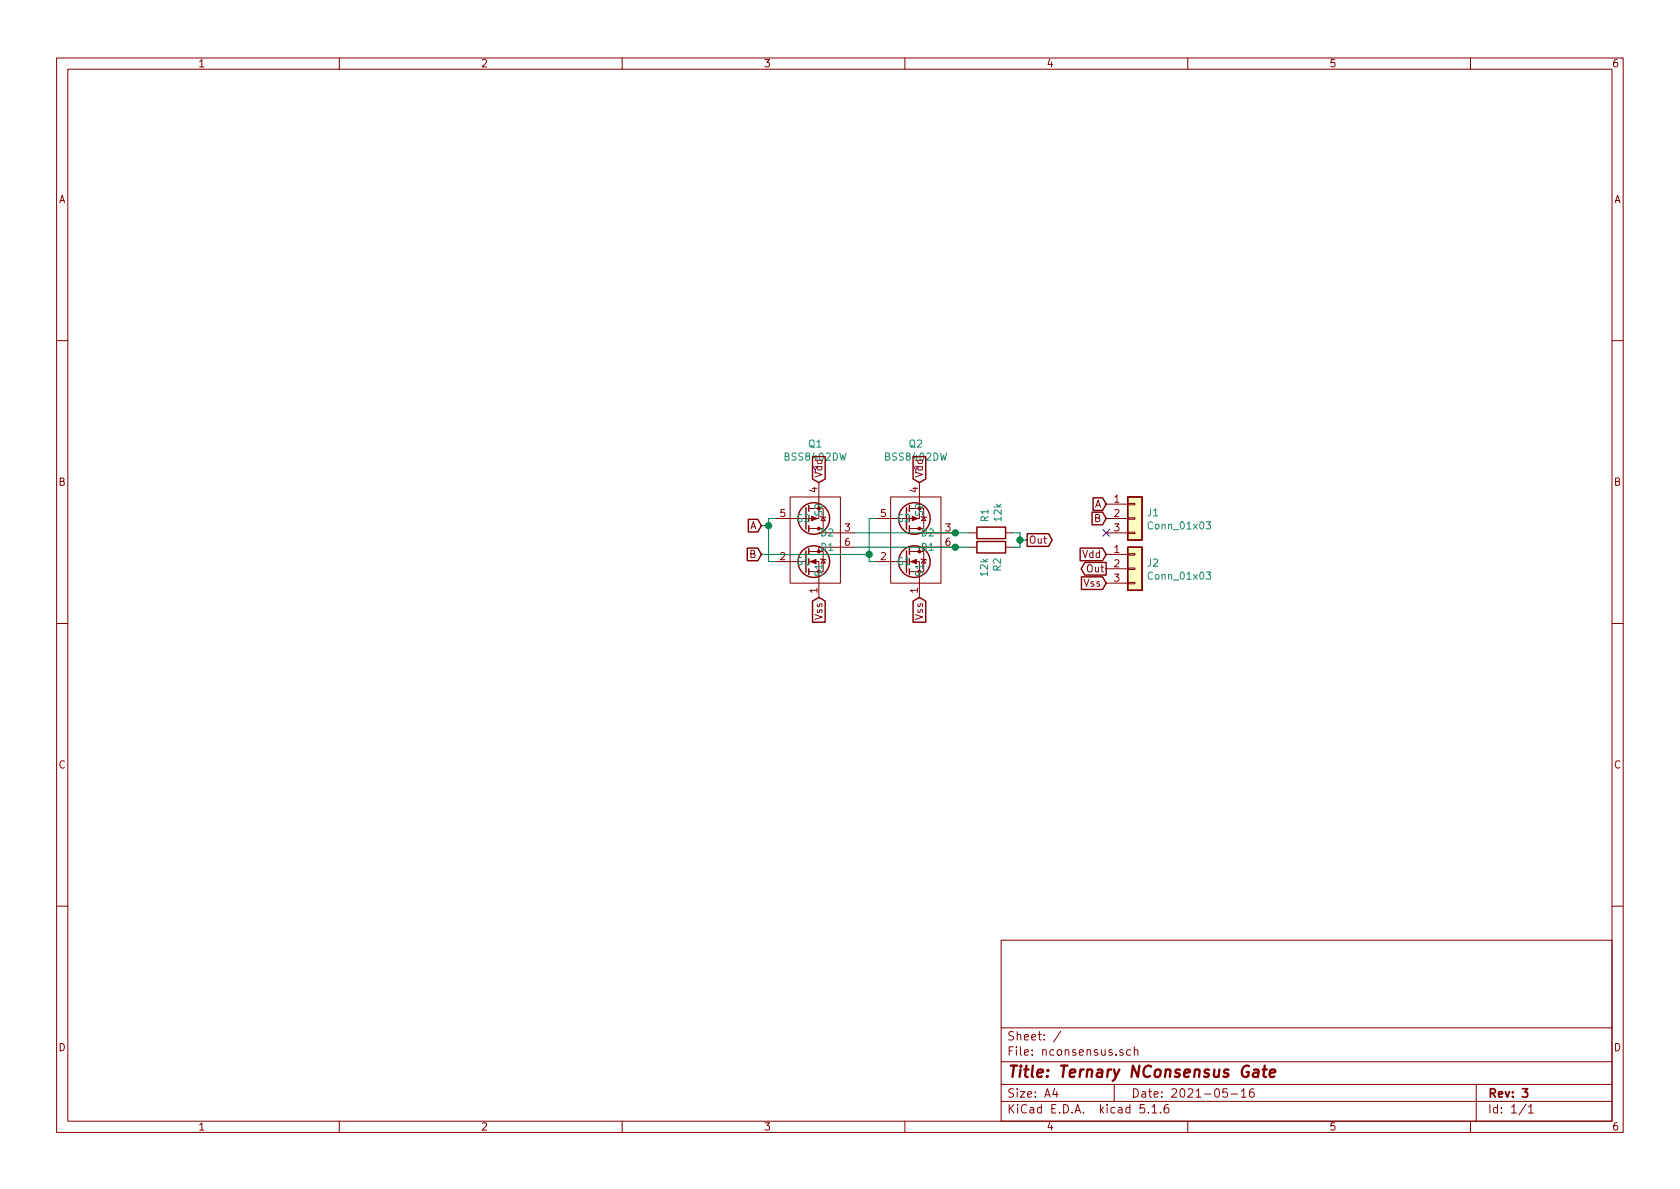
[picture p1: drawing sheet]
<svg xmlns="http://www.w3.org/2000/svg" width="297mm" height="210mm" viewBox="0 0 297 210" stroke-linecap="round" stroke-linejoin="round" font-family="sans-serif">
<g fill="none" stroke="#840000" stroke-width=".18">
<path d="M10 10.3h277v189.9h-277zM12 12.2h273v186.1h-273zM60 10.3v1.9M110 10.3v1.9M160 10.3v1.9M210 10.3v1.9M260 10.3v1.9M10 60.2h2M285 60.2h2M137.2 91.7h5.3M137.2 99.3h5.3M139.7 87.9h8.9v15.2h-8.9z"/>
<path d="M143 99.3h1.8v6.4M143 97.5h2.5v3.6h-2.5M143 89.9h2.5v3.6h-2.5M144.8 85.3v6.4h-2.6M144.8 94.2h6.3M145 98.8l.2 .1h.7l.1 .2M145.5 98.9l.4 .7h-.7zM145.5 91.4l.4 .7h-.7zM151.1 96.8h-6.3v.7M154.9 91.7h5.4M154.9 99.3h5.4M157.5 87.9h8.9v15.2h-8.9z"/>
<path d="M160.8 99.3h1.8v6.4M160.8 97.5h2.5v3.6h-2.5M160.8 89.9h2.5v3.6h-2.5M162.6 85.3v6.4h-2.6M162.6 94.2h6.3M162.8 98.8l.1 .1h.8l.1 .2M163.3 98.9l.4 .7h-.8zM163.3 91.4l.4 .7h-.8zM168.9 96.8h-6.3v.7M171.4 94.2h1.3M171.4 96.8h1.3M177.8 94.2h1.3"/>
<path d="M177.8 96.8h1.3M195.6 89.1h3.8M195.6 91.7h3.8M195.6 94.2h3.8M195.6 98h3.8M199.4 94.1h1.3v.3h-1.3zM199.4 89h1.3v.3h-1.3zM199.4 91.6h1.3v.2h-1.3zM199.4 97.9h1.3v.3h-1.3zM10 110.3h2M195.6 100.6h3.8M195.6 103.1h3.8"/>
<path d="M199.4 103h1.3v.2h-1.3zM199.4 100.5h1.3v.2h-1.3zM285 110.3h2M10 160.2h2M177 166.3h108v32h-108zM285 160.2h2M60 198.3v1.9M110 198.3v1.9M160 198.3v1.9M177 194.8h108M177 191.8h108M177 187.8h108"/>
<path d="M177 181.8h108M186.5 192.5l-.4 1h1M186.8 193v1M187.6 182.3l-1.3 2M197 191.8v3M198.6 185.7a.37 .37 0 0 0-.6 .1v.2l.6 .2v.1l-.2 .3-.4-.1M199.9 185.7l-.4-.1-.3 .3 .1 .6 .2 .1 .4-.1M200.6 185.7a.37 .37 0 0 1 .6 .1v.8M200.6 185.1v1.5M202.3 195.3h-.7l-.1 .7 .3-.1 .5 .1 .1 .2-.1 .5-.2 .1-.6-.1M203 196.7v.1M203.7 195.8l.4-.5v1.5"/>
<path d="M203.7 196.8h.8M205.2 196.7v.1M206.6 195.3a.62 .62 0 0 0-.8 .7l.1 .7 .2 .1 .5-.1 .1-.5-.1-.2-.5-.1-.3 .3M210 198.3v1.9M217 192.5h-.7l-.1 .7 .2-.1 .5 .1 .1 .2v.5l-.2 .1-.6-.1M217.7 193.5h1.1M219.5 193l.4-.5v1.5M219.5 194h.8M221.6 192.5a.59 .59 0 0 0-.7 .7l.1 .7 .2 .1 .5-.1 .1-.5-.2-.2-.4-.1-.3 .3M260 198.3v1.9M261 191.8v6.5M269.8 195.2l-1.2 2"/>
<path d="M270.3 195.8l.4-.5v1.5M270.3 196.8h.8"/>
</g>
<path d="M269.2 192.5h.9l-.5 .6 .4 .1v.7l-.2 .1-.6-.1" fill="none" stroke="#840000" stroke-width=".3"/>
<path d="M221.7 189.2h.8l.1 .2-.2 1M222.5 189.6l-.7 .1a.4 .4 0 0 0-.3 .3 .4 .4 0 0 0 .2 .4l.7-.1M223.2 189.1h.8M223.6 188.4l-.2 1.8 .1 .1 .4 .1M224.5 189.8l1-.2-.1-.4h-.7l-.2 1 .2 .2 .6-.1" fill="none" stroke="#840000" stroke-width=".41"/>
<g fill="#ffffc2" stroke="#ffffc2" stroke-width=".18">
<path d="M199.4 87.9h2.5v7.6h-2.5z"/>
<path d="M199.4 96.8h2.5v7.6h-2.5z"/>
</g>
<g fill="none" stroke="#840000" stroke-width=".25">
<path d="M132.1 96.9h1.9l.6 1.1-.6 1.2h-1.9zM132.3 91.8h1.7l.6 1.2-.6 1.1h-1.7zM142.5 89.8v3.8M142.5 97.4v3.8M143 89.4v1M143 93v1M143 97v1M143.7 80.7h2.2v4l-1.1 .6-1.1-.6zM160.3 89.8v3.8M160.3 97.4v3.8M160.8 89.4v1M160.8 93v1"/>
<path d="M160.8 97v1M161.4 80.7h2.3v4l-1.1 .6-1.2-.6zM172.7 95.8h5.1v2h-5.1zM172.7 93.2h5.1v2h-5.1zM181.6 94.4h3.8l.6 1.1-.6 1.1h-3.8zM191 96.9h3.9l.7 1.1-.7 1.2h-3.9zM191.8 99.5h3.8v2.2h-3.8l-.6-1.1zM193.1 90.6h1.8l.7 1.1-.7 1.1h-1.8zM193.3 88h1.6l.7 1.1-.7 1.2h-1.6zM199.4 87.9h2.5v7.6h-2.5zM199.4 96.8h2.5v7.6h-2.5zM143 100.6v1"/>
<path d="M143.7 106.3l1.1-.6 1.1 .6v3.7h-2.2zM160.8 100.6v1M161.4 106.3l1.2-.6 1.1 .6v3.7h-2.3zM191.2 102h3.7l.7 1.1-.7 1.1h-3.7z"/>
<circle cx="143.9" cy="99.3" r="2.79"/>
<circle cx="143.9" cy="91.7" r="2.79"/>
<circle cx="161.7" cy="91.7" r="2.79"/>
<circle cx="161.7" cy="99.3" r="2.79"/>
</g>
<path d="M213.3 92.3h.7l-.4 .5 .4 .1-.1 .6h-.4l-.2-.1M213.3 101.2h.7l-.4 .4 .4 .2-.1 .6h-.4l-.2-.1" fill="none" stroke="#008484" stroke-width=".18"/>
<g fill="#840000" stroke="#840000" stroke-width=".18">
<path d="M143.3 99.3l1-.4v.8z"/>
<path d="M143.5 91.3l1 .4-1 .4z"/>
<path d="M161 99.3l1.1-.4v.8z"/>
<path d="M161.3 91.3l1 .4-1 .4z"/>
<circle cx="144.8" cy="97.5" r=".25"/>
<circle cx="144.8" cy="93.5" r=".25"/>
<circle cx="162.6" cy="97.5" r=".25"/>
<circle cx="162.6" cy="93.5" r=".25"/>
</g>
<path d="M134.6 98h19.1M134.6 93h1.3M137.2 91.7h-1.3v7.6h1.3M151.1 96.8h20.3M151.1 94.2h20.3M154.9 91.7h-1.2v7.6h1.2M179.1 94.2h1.2v2.6h-1.2M180.3 95.5h1.3" fill="none" stroke="#008400" stroke-width=".18"/>
<g fill="#008400" stroke="#008400" stroke-width=".25">
<circle cx="153.7" cy="98" r=".51"/>
<circle cx="180.3" cy="95.5" r=".51"/>
<circle cx="135.9" cy="93" r=".51"/>
<circle cx="168.9" cy="96.8" r=".51"/>
<circle cx="168.9" cy="94.2" r=".51"/>
</g>
<path d="M195 93.6l1.2 1.2M196.2 93.6l-1.2 1.2" fill="none" stroke="#000084" stroke-width=".18"/>
<text font-size="2.8" fill="#840000" x="178" y="190.5">Title: Ternary NConsensus Gate</text>
<g font-size="2.1" fill="#840000">
<text x="178" y="184">Sheet: /</text>
<text x="178" y="186.7">File: nconsensus.sch</text>
<text x="178" y="196.9">KiCad E.D.A. kicad 5.1.6</text>
<text x="178" y="194.1">Size: A4</text>
<text x="200" y="194.1">Date: 2021-05-16</text>
<text x="263" y="194.1">Rev: 3</text>
<text x="263" y="196.9">Id: 1/1</text>
</g>
<g font-size="1.8" fill="#840000">
<text x="35" y="11.9">1</text>
<text x="85" y="11.9">2</text>
<text x="135" y="11.9">3</text>
<text x="185" y="11.9">4</text>
<text x="235" y="11.9">5</text>
<text x="285" y="11.9">6</text>
<text x="10.4" y="35.9">A</text>
<text x="285.4" y="35.9">A</text>
<text x="10.4" y="85.9">B</text>
<text x="144.5" y="87.1" transform="rotate(-90 144.5 87.1)">4</text>
<text x="145.4" y="84.6" transform="rotate(-90 145.4 84.6)">Vdd</text>
<text x="162.3" y="87.1" transform="rotate(-90 162.3 87.1)">4</text>
<text x="163.2" y="84.6" transform="rotate(-90 163.2 84.6)">Vdd</text>
<text x="193.5" y="89.8">A</text>
<text x="197" y="88.9">1</text>
<text x="285.4" y="85.9">B</text>
<text x="132.6" y="93.6">A</text>
<text x="137.9" y="91.4">5</text>
<text x="149.4" y="94">3</text>
<text x="155.7" y="91.4">5</text>
<text x="167.2" y="94">3</text>
<text x="193.5" y="92.3">B</text>
<text x="197" y="91.4">2</text>
<text x="197" y="94">3</text>
<text x="132.6" y="98.7">B</text>
<text x="137.9" y="99.1">2</text>
<text x="149.4" y="96.5">6</text>
<text x="155.7" y="99.1">2</text>
<text x="167.2" y="96.5">6</text>
<text x="181.9" y="96.1">Out</text>
<text x="191.4" y="98.7">Vdd</text>
<text x="192.3" y="101.2">Out</text>
<text x="197" y="97.8">1</text>
<text x="197" y="100.3">2</text>
<text x="144.5" y="104.9" transform="rotate(-90 144.5 104.9)">1</text>
<text x="162.3" y="104.9" transform="rotate(-90 162.3 104.9)">1</text>
<text x="191.6" y="103.8">Vss</text>
<text x="197" y="102.9">3</text>
<text x="145.4" y="109.6" transform="rotate(-90 145.4 109.6)">Vss</text>
<text x="163.2" y="109.6" transform="rotate(-90 163.2 109.6)">Vss</text>
<text x="10.4" y="135.9">C</text>
<text x="285.4" y="135.9">C</text>
<text x="10.4" y="185.9">D</text>
<text x="285.4" y="185.9">D</text>
<text x="35" y="199.9">1</text>
<text x="85" y="199.9">2</text>
<text x="135" y="199.9">3</text>
<text x="185" y="199.9">4</text>
<text x="235" y="199.9">5</text>
<text x="285" y="199.9">6</text>
</g>
<g font-size="1.8" fill="#008484">
<text x="138.9" y="81.5">BSS8402DW</text>
<text x="143" y="79.1">Q1</text>
<text x="156.7" y="81.5">BSS8402DW</text>
<text x="160.8" y="79.1">Q2</text>
<text x="140.7" y="92.3">G2</text>
<text x="145.3" y="94.9">D2</text>
<text x="145.4" y="91.1" transform="rotate(-90 145.4 91.1)">S2</text>
<text x="158.5" y="92.3">G2</text>
<text x="163.1" y="94.9">D2</text>
<text x="163.2" y="91.1" transform="rotate(-90 163.2 91.1)">S2</text>
<text x="174.8" y="92.2" transform="rotate(-90 174.8 92.2)">R1</text>
<text x="177.1" y="92.1" transform="rotate(-90 177.1 92.1)">12k</text>
<text x="202.9" y="91.3">J1</text>
<text x="203.3" y="93.6">Conn_01x03</text>
<text x="140.7" y="99.9">G1</text>
<text x="145.3" y="97.4">D1</text>
<text x="158.5" y="99.9">G1</text>
<text x="163.1" y="97.4">D1</text>
<text x="174.7" y="101.8" transform="rotate(-90 174.7 101.8)">12k</text>
<text x="177" y="101" transform="rotate(-90 177 101)">R2</text>
<text x="202.9" y="100.2">J2</text>
<text x="145.4" y="102.1" transform="rotate(-90 145.4 102.1)">S1</text>
<text x="163.2" y="102.1" transform="rotate(-90 163.2 102.1)">S1</text>
<text x="203.3" y="102.5">Conn_01x03</text>
</g>
<g font-size="1.8" fill="#840084">
<text x="143.6" y="83.8">Y</text>
<text x="161.3" y="83.8">Y</text>
</g>
</svg>
